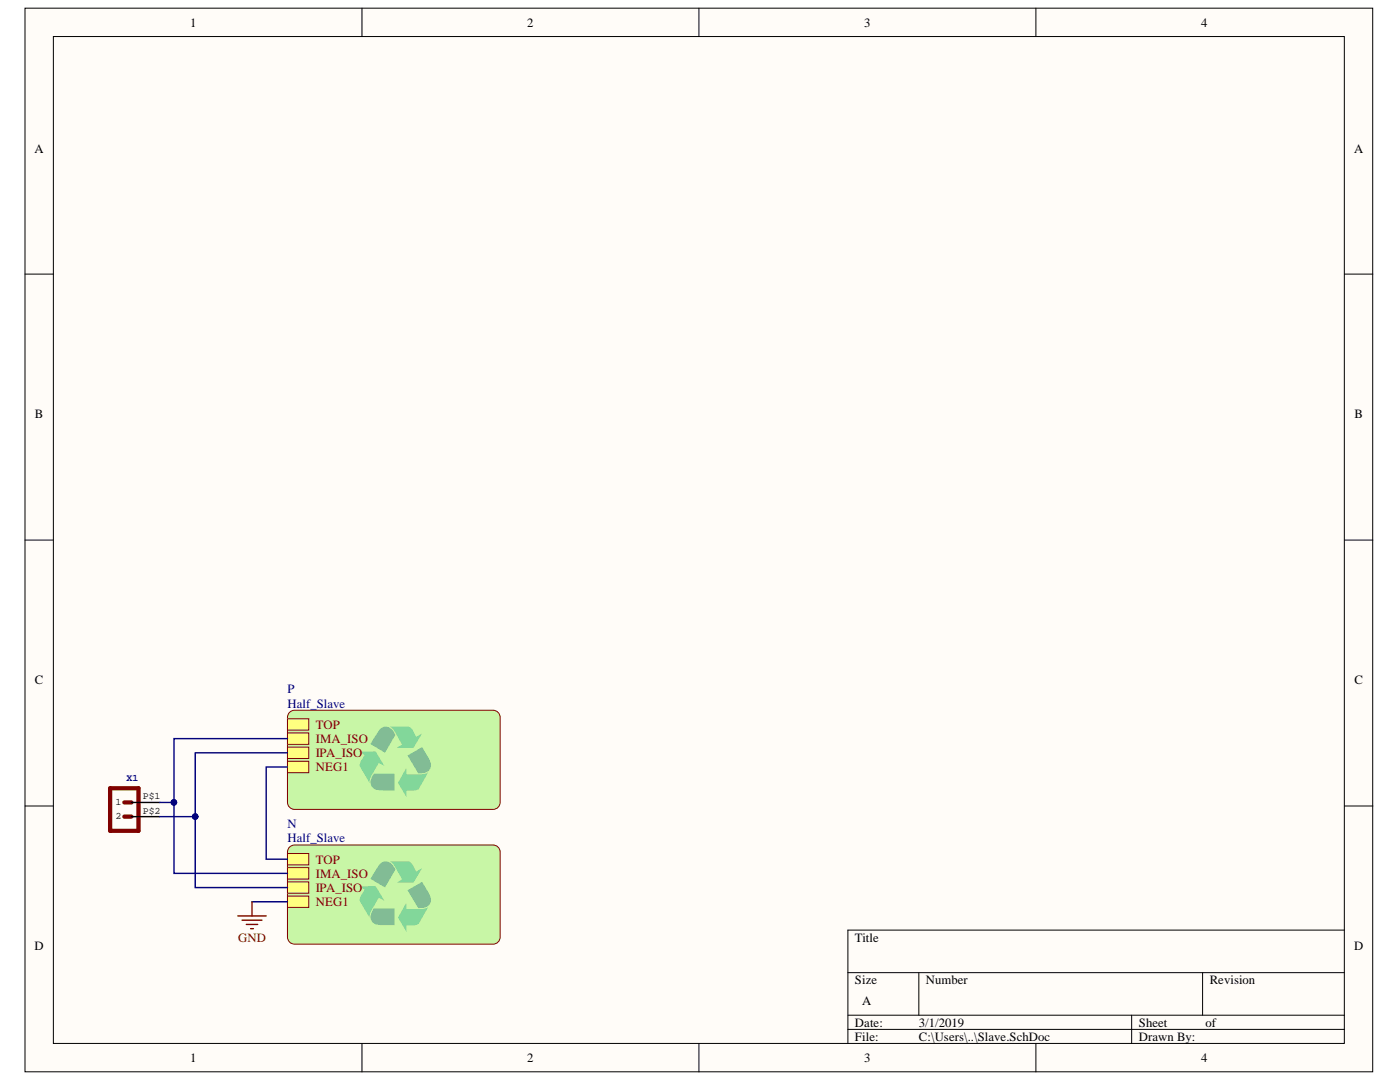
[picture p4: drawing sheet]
<svg xmlns="http://www.w3.org/2000/svg" width="279mm" height="216mm" viewBox="0 0 279 216" stroke-linecap="round" stroke-linejoin="round" font-family="sans-serif">
<g fill="#fffcf8" stroke="#000" stroke-width=".2">
<path d="M5 1.6h269v212.3h-269z"/>
<path d="M10.7 7.3h257.6v200.9h-257.6z"/>
</g>
<g fill="none" stroke="#000" stroke-width=".2">
<path d="M72.2 1.6v5.7M139.5 1.6v5.7M206.7 1.6v5.7M5 54.7h5.7M268.3 54.7h5.7M5 107.8h5.7M268.3 107.8h5.7M5 160.8h5.7M268.3 160.8h5.7M169.2 194.1h99.1M183.4 194.1v8.5M240 194.1v8.5"/>
<path d="M268.3 185.6h-99.1v22.6M72.2 208.2v5.7M139.5 208.2v5.7M169.2 202.6h99.1M169.2 205.4h99.1M206.7 208.2v5.7M225.8 202.6v5.6"/>
</g>
<path d="M57.6 142.3l.7-.5 .5-.1h39.6a1.42 1.42 0 0 1 1.4 1.4v17a1.42 1.42 0 0 1-1.4 1.4h-39.6a1.42 1.42 0 0 1-1.4-1.4v-17z" fill="#c8f6a6" stroke="#800000" stroke-width=".2"/>
<path d="M77.7 145h3.9l.7 .6 .7 1.4 1.2-.6-1.7 2.8h-3.4l1.1-.6-1.8-3.1z" fill="#82d79a"/>
<path d="M75.9 145.5a1.74 1.74 0 0 1 2.8 .7l.2 .4-2.1 3.6-2.9-1.7z" fill="#82bc95"/>
<path d="M81.1 153.3v1.2h3.3l.6-.1 .5-.4-2 3.5-.6 .2h-1.8v1.4l-1.7-2.9z" fill="#82d79a"/>
<path d="M81.3 150.8l2.9-1.7 1.6 2.6a1.75 1.75 0 0 1-.1 2 1.75 1.75 0 0 1-1.9 .6h-.3z" fill="#82bc95"/>
<path d="M71.6 150l3.4-.1 1.7 3-1.1-.7-1.6 2.9-.2 .6v.6l-2-3.4 .2-.9 .8-1.4z" fill="#82d79a"/>
<path d="M74.6 154.4h4.2v3.3h-3.2a1.71 1.71 0 0 1-1.6-1 1.71 1.71 0 0 1 .4-1.9z" fill="#82bc95"/>
<path d="M57.4 143.4h4.2v2.3h-4.2z" fill-rule="evenodd" fill="#ffff80"/>
<path d="M57.4 143.4h4.2v2.3h-4.2z" fill="none" stroke="#800000" stroke-width=".2"/>
<path d="M57.4 146.3h4.2v2.2h-4.2z" fill-rule="evenodd" fill="#ffff80"/>
<path d="M57.4 146.3h4.2v2.2h-4.2z" fill="none" stroke="#800000" stroke-width=".2"/>
<path d="M57.4 149.1h4.2v2.2h-4.2z" fill-rule="evenodd" fill="#ffff80"/>
<path d="M57.4 149.1h4.2v2.2h-4.2z" fill="none" stroke="#800000" stroke-width=".2"/>
<path d="M57.4 151.9h4.2v2.3h-4.2z" fill-rule="evenodd" fill="#ffff80"/>
<path d="M57.4 151.9h4.2v2.3h-4.2z" fill="none" stroke="#800000" stroke-width=".2"/>
<path d="M57.6 169.2l.7-.5 .5-.1h39.6a1.42 1.42 0 0 1 1.4 1.4v17a1.42 1.42 0 0 1-1.4 1.4h-39.6a1.42 1.42 0 0 1-1.4-1.4v-17z" fill="#c8f6a6" stroke="#800000" stroke-width=".2"/>
<path d="M77.7 171.9h3.9l.7 .6 .7 1.4 1.2-.7-1.7 2.9h-3.4l1.1-.6-1.8-3.2z" fill="#82d79a"/>
<path d="M75.9 172.3a1.74 1.74 0 0 1 2.8 .8l.2 .4-2.1 3.6-2.9-1.7z" fill="#82bc95"/>
<path d="M81.1 180.1v1.3h3.3l.6-.1 .5-.4-2 3.5-.6 .2h-1.8v1.4l-1.7-2.9z" fill="#82d79a"/>
<path d="M81.3 177.6l2.9-1.6 1.6 2.6a1.75 1.75 0 0 1-.1 2 1.75 1.75 0 0 1-1.9 .6h-.3z" fill="#82bc95"/>
<path d="M71.6 176.9l3.4-.1 1.7 2.9-1.1-.6-1.6 2.9-.2 .6v.6l-2-3.4 .2-.9 .8-1.4z" fill="#82d79a"/>
<path d="M74.6 181.3h4.2v3.3h-3.2a1.71 1.71 0 0 1-1.6-1 1.71 1.71 0 0 1 .4-1.9z" fill="#82bc95"/>
<path d="M57.4 170.3h4.2v2.3h-4.2z" fill-rule="evenodd" fill="#ffff80"/>
<path d="M57.4 170.3h4.2v2.3h-4.2z" fill="none" stroke="#800000" stroke-width=".2"/>
<path d="M57.4 173.1h4.2v2.3h-4.2z" fill-rule="evenodd" fill="#ffff80"/>
<path d="M57.4 173.1h4.2v2.3h-4.2z" fill="none" stroke="#800000" stroke-width=".2"/>
<path d="M57.4 176h4.2v2.2h-4.2z" fill-rule="evenodd" fill="#ffff80"/>
<path d="M57.4 176h4.2v2.2h-4.2z" fill="none" stroke="#800000" stroke-width=".2"/>
<path d="M57.4 178.8h4.2v2.3h-4.2z" fill-rule="evenodd" fill="#ffff80"/>
<path d="M57.4 178.8h4.2v2.3h-4.2z" fill="none" stroke="#800000" stroke-width=".2"/>
<path d="M22 157.3h5.6v8.5h-5.6zM24.8 163h1.4M24.8 160.1h1.4" fill="none" stroke="#800000" stroke-width=".85"/>
<path d="M26.2 160.1h5.7M26.2 163h5.7" fill="none" stroke="#000" stroke-width=".28"/>
<path d="M57.4 153h-4.3v18.4h4.3M57.4 150.2h-18.4v12.8h-7.1M57.4 147.4h-22.7v26.9h22.7M31.9 160.1h2.8M39 163v14.1h18.4M50.3 179.9h7.1" fill="none" stroke="#000080" stroke-width=".28"/>
<g fill="#000080" stroke="#000080" stroke-width=".2">
<circle cx="39" cy="162.9" r=".55"/>
<circle cx="34.7" cy="160.1" r=".55"/>
</g>
<path d="M50.3 179.9v2.9M47.5 182.8h5.6M48.3 183.6h4M49.2 184.5h2.2M50 185.3h.6" fill="none" stroke="#800000" stroke-width=".28"/>
<g font-size="2.5">
<text x="38" y="5.3">1</text>
<text x="105.2" y="5.3">2</text>
<text x="172.5" y="5.3">3</text>
<text x="239.7" y="5.3">4</text>
<text x="6.9" y="30.4">A</text>
<text x="270.2" y="30.4">A</text>
<text x="7" y="83.5">B</text>
<text x="270.3" y="83.5">B</text>
<text x="7" y="136.6">C</text>
<text x="270.3" y="136.6">C</text>
<text x="6.9" y="189.6">D</text>
<text x="170.6" y="187.9">Title</text>
<text x="270.2" y="189.6">D</text>
<text x="170.6" y="196.4">Size</text>
<text x="184.8" y="196.4">Number</text>
<text x="241.4" y="196.4">Revision</text>
<text x="172.1" y="200.6">A</text>
<text x="170.6" y="204.9">Date:</text>
<text x="170.6" y="207.7">File:</text>
<text x="183.4" y="204.9">3/1/2019</text>
<text x="183.4" y="207.7">C:\Users\..\Slave.SchDoc</text>
<text x="227.3" y="204.9">Sheet</text>
<text x="227.3" y="207.7">Drawn By:</text>
<text x="240.6" y="204.9">of</text>
<text x="38" y="211.9">1</text>
<text x="105.2" y="211.9">2</text>
<text x="172.5" y="211.9">3</text>
<text x="239.7" y="211.9">4</text>
</g>
<g font-size="2.5" fill="#000080">
<text x="57.4" y="138.3">P</text>
<text x="57.4" y="141.2">Half_Slave</text>
<text x="57.4" y="165.2">N</text>
<text x="57.4" y="168">Half_Slave</text>
</g>
<g font-size="2.5" fill="#800000">
<text x="63" y="145.4">TOP</text>
<text x="63" y="148.2">IMA_ISO</text>
<text x="63" y="151.1">IPA_ISO</text>
<text x="63" y="153.9">NEG1</text>
<text x="63" y="172.3">TOP</text>
<text x="63" y="175.1">IMA_ISO</text>
<text x="63" y="178">IPA_ISO</text>
<text x="63" y="180.8">NEG1</text>
<text x="47.5" y="187.9">GND</text>
</g>
<text font-size="2" fill="#000080" x="25.2" y="155.8">X1</text>
<g font-size="2">
<text x="23" y="160.7">1</text>
<text x="28.5" y="159.5">P$1</text>
<text x="23" y="163.5">2</text>
<text x="28.5" y="162.3">P$2</text>
</g>
</svg>
